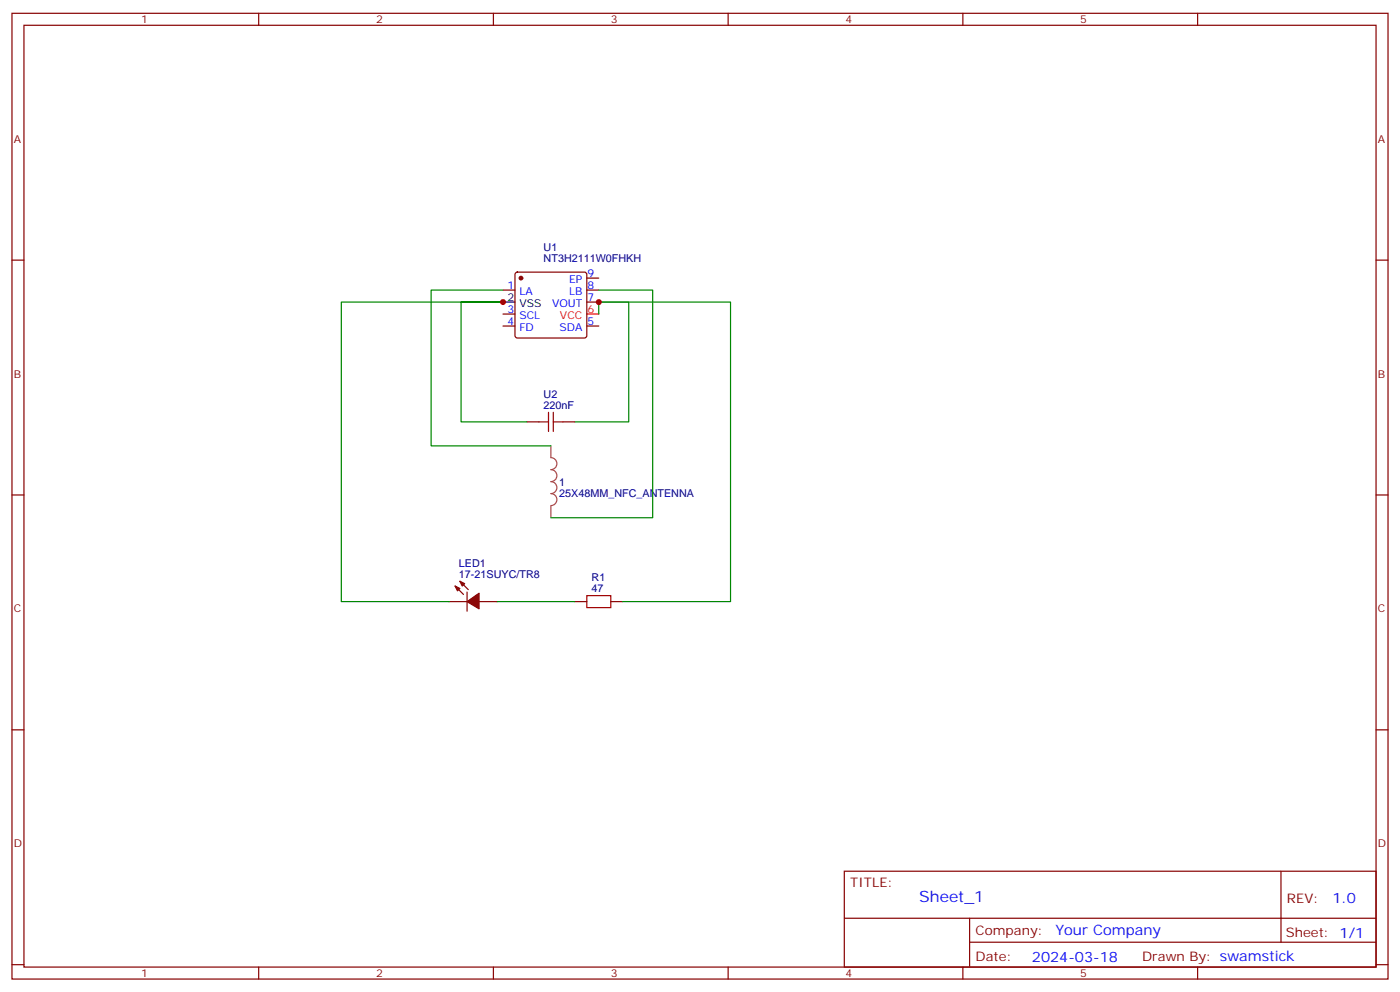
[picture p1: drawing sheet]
<svg xmlns="http://www.w3.org/2000/svg" width="412mm" height="292mm" viewBox="0 0 412 292" stroke-linecap="round" stroke-linejoin="round" font-family="sans-serif">
<g fill="none" stroke="#870000" stroke-width=".35">
<path d="M3.5 3.9h405.4v284.4h-405.4zM7.1 7.4h398.2v277.3h-398.2zM76.2 3.9v3.5M145.3 3.9v3.5M214.5 3.9v3.5M283.6 3.9v3.5M352.8 3.9v3.5M3.5 76.6h3.6M405.3 76.6h3.6M148.2 85.4h3.5M148.2 96h3.5M148.2 92.5h3.5"/>
<path d="M151.9 80.3l.5-.2h19.8l.5 .2 .2 .5v18l-.3 .5-.4 .2h-19.8l-.5-.2-.2-.5v-18zM172.9 81.9h3.5M172.9 85.4h3.5M172.9 88.9h3.5M172.9 96h3.5M155.2 124.2h3.5M165.8 124.2h3.5M3.5 145.7h3.6M405.3 145.7h3.6M132.3 177.1h5.3M134.1 172.5l2.4 2.5M135.5 171.1l2.4 2.5"/>
<path d="M137.6 174.3v5.7M141.1 177.1h5.3M169.3 177.1h3.6M179.9 177.1h3.5M3.5 214.9h3.6M405.3 214.9h3.6M248.7 256.5h156.6v28.2h-156.6zM377.3 256.5v20.9M248.7 270.4h156.5M285.6 277.4h119.6M285.6 270.4v14.1M3.5 284h3.6"/>
<path d="M76.2 284.7v3.6M145.3 284.7v3.6M214.5 284.7v3.6M283.6 284.7v3.6M352.8 284.7v3.6M405.3 284h3.6"/>
</g>
<path d="M172.9 92.5h3.5" fill="none" stroke="#f00" stroke-width=".35"/>
<path d="M148.2 88.9h3.5" fill="none" stroke="#000" stroke-width=".35"/>
<g fill="#870000" stroke="#870000" stroke-width=".35">
<path d="M134.1 172.5l1.4 .7-.7 .8z"/>
<path d="M135.5 171.1l1.4 .7-.7 .7z"/>
<path d="M137.6 177.1l3.5-2.4v4.5z"/>
<circle cx="153.5" cy="81.9" r=".53"/>
</g>
<path d="M158.7 124.2h2.9M161.6 121.4v5.6M163 124.2h2.8M163 121.4v5.6M172.9 175.4h7v3.5h-7z" fill="none" stroke="#a10000" stroke-width=".35"/>
<path d="M162.3 131.3v3.4a1.76 1.76 0 0 1 1.7 1.8 1.76 1.76 0 0 1-1.7 1.8 1.76 1.76 0 0 1 1.7 1.7 1.76 1.76 0 0 1-1.7 1.8 1.76 1.76 0 0 1 1.7 1.8 1.76 1.76 0 0 1-1.7 1.7 1.76 1.76 0 0 1 1.7 1.8 1.76 1.76 0 0 1-1.7 1.8M162.3 149v3.4" fill="none" stroke="#a64a4a" stroke-width=".35"/>
<path d="M148.2 85.4h-21.2v45.9h35.3M176.4 92.5v-3.6h8.8v35.3h-15.9M176.4 85.4h15.9v67h-30M176.4 88.9h38.8v88.2h-31.8M155.2 124.2h-19.4v-35.3h12.4h-47.7v88.2h31.8M146.4 177.1h22.9" fill="none" stroke="#008700" stroke-width=".35"/>
<g fill="#c00">
<circle cx="176.4" cy="88.9" r=".88"/>
<circle cx="148.2" cy="88.9" r=".88"/>
</g>
<text font-size="4.6" fill="#00f" x="270.8" y="265.5">Sheet_1</text>
<g font-size="4.2" fill="#00f">
<text x="392.5" y="265.8">1.0</text>
<text x="310.9" y="275.3">Your Company</text>
<text x="304" y="283.1">2024-03-18</text>
</g>
<g font-size="3.9" fill="#800">
<text x="250.5" y="261.1">TITLE:</text>
<text x="379.1" y="265.8">REV:</text>
<text x="287.4" y="275.3">Company:</text>
<text x="378.7" y="275.9">Sheet: 1/1</text>
<text x="287.4" y="283">Date:</text>
<text x="336.4" y="283.1">Drawn By: swamstick</text>
</g>
<g font-size="3.2" fill="#800">
<text x="41.6" y="6.9">1</text>
<text x="110.8" y="6.9">2</text>
<text x="179.9" y="6.9">3</text>
<text x="249.1" y="6.9">4</text>
<text x="318.2" y="6.9">5</text>
<text x="4.1" y="42">A</text>
<text x="405.9" y="42">A</text>
<text x="4.1" y="111.2">B</text>
<text x="405.9" y="111.2">B</text>
<text x="4.1" y="180.3">C</text>
<text x="405.9" y="180.3">C</text>
<text x="4.1" y="249.4">D</text>
<text x="405.9" y="249.4">D</text>
<text x="41.6" y="287.7">1</text>
<text x="110.8" y="287.7">2</text>
<text x="179.9" y="287.7">3</text>
<text x="249.1" y="287.7">4</text>
<text x="318.2" y="287.7">5</text>
</g>
<g font-size="3.2" fill="#000080">
<text x="160.1" y="77.1">NT3H2111W0FHKH</text>
<text x="160.1" y="73.9">U1</text>
<text x="160.1" y="117.1">U2</text>
<text x="160.1" y="120.3">220nF</text>
<text x="164.7" y="143">1</text>
<text x="164.7" y="146.2">25X48MM_NFC_ANTENNA</text>
<text x="135.2" y="166.9">LED1</text>
<text x="135.2" y="170.1">17-21SUYC/TR8</text>
<text x="174.3" y="171.1">R1</text>
<text x="174.3" y="174.3">47</text>
</g>
<g font-size="3.2" fill="#00f">
<text x="167.6" y="83.3">EP</text>
<text x="173" y="81.5">9</text>
<text x="149.5" y="85.1">1</text>
<text x="153" y="86.8">LA</text>
<text x="167.6" y="86.8">LB</text>
<text x="173" y="85.1">8</text>
<text x="173" y="88.6">7</text>
<text x="149.5" y="95.6">4</text>
<text x="149.5" y="92.1">3</text>
<text x="153" y="93.9">SCL</text>
<text x="162.6" y="90.3">VOUT</text>
<text x="173" y="95.6">5</text>
<text x="153" y="97.4">FD</text>
<text x="164.8" y="97.4">SDA</text>
</g>
<g font-size="3.2">
<text x="149.5" y="88.6">2</text>
<text x="153" y="90.3">VSS</text>
</g>
<g font-size="3.2" fill="#f00">
<text x="165" y="93.9">VCC</text>
<text x="173" y="92.1">6</text>
</g>
</svg>
